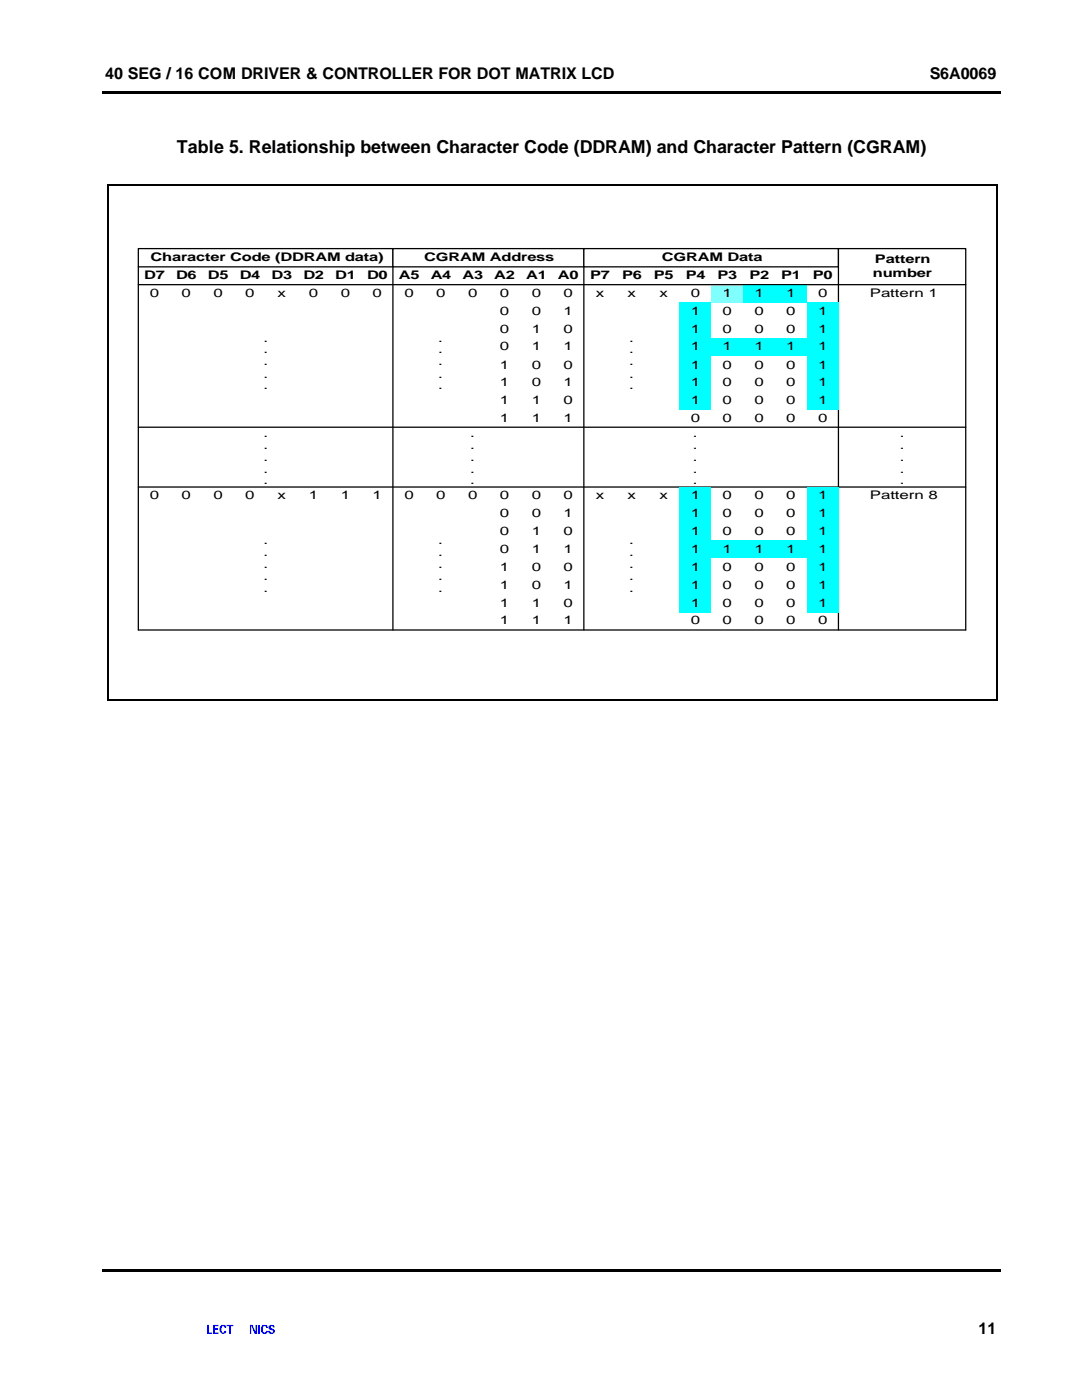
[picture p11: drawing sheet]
<svg xmlns="http://www.w3.org/2000/svg" width="216mm" height="279mm" viewBox="0 0 216 279" stroke-linecap="round" stroke-linejoin="round" font-family="sans-serif">
<path d="M20.5 18.3h179.2v.5h-179.2z" fill="#000"/>
<g fill="#00f">
<path d="M41.3 264.4h.4v1.5h.6v.3h-1z" fill-rule="evenodd"/>
<path d="M42.5 264.4h1.1v.3h-.8v.4h.7v.3h-.7v.5h.8v.3h-1.1z" fill-rule="evenodd"/>
<path d="M43.9 264.8l.3-.4 .8 .1 .1 .2v.3h-.3l-.2-.3h-.2l-.2 .3v.6l.2 .3h.2l.2-.3h.3a.64 .64 0 0 1-.6 .6 .64 .64 0 0 1-.6-.5z" fill-rule="evenodd"/>
<path d="M45.2 264.4h1.4v.3h-.5v1.5h-.4v-1.5h-.5z" fill-rule="evenodd"/>
<path d="M49.9 264.4h.5l.6 1.4v-1.4h.3v1.8h-.5l-.6-1.5-.1 1.5h-.2z" fill-rule="evenodd"/>
<path d="M52.4 264.4h.6l.3 .2 .1 .4h-.3l-.1-.3h-.3l-.3 .6 .3 .6h.2l.2-.3h.3l-.1 .4a.87 .87 0 0 1-1.1-.1 .87 .87 0 0 1 0-1.2z" fill-rule="evenodd"/>
<path d="M53.6 264.7l.4-.3 .6 .1 .2 .4h-.3l-.1-.2h-.4v.3l.3 .1a.6 .6 0 0 1 .5 .4 .6 .6 0 0 1-.2 .6l-.7 .1-.3-.2-.1-.4h.4l.1 .3h.4l.1-.1-.1-.3-.8-.3z" fill-rule="evenodd"/>
</g>
<path d="M51.6 264.4h.3v1.8h-.3z" fill="#00f"/>
<path d="M20.5 253.3h179.2v.5h-179.2z" fill="#000"/>
<path d="M141.9 56.8h6.4v3.6h-6.4z" fill="#80ffff"/>
<g fill="#0ff">
<path d="M148.3 56.8h6.3v3.6h-6.3z"/>
<path d="M154.6 56.8h6.4v3.6h-6.4z"/>
</g>
<g fill="#fff">
<path d="M27.6 53.3h6.4v3.5h-6.4z"/>
<path d="M34 53.3h6.3v3.5h-6.3z"/>
<path d="M40.3 53.3h6.4v3.5h-6.4z"/>
<path d="M46.7 53.3h6.3v3.5h-6.3z"/>
<path d="M53 53.3h6.4v3.5h-6.4z"/>
<path d="M59.4 53.3h6.3v3.5h-6.3z"/>
<path d="M65.7 53.3h6.4v3.5h-6.4z"/>
<path d="M72.1 53.3h6.3v3.5h-6.3z"/>
<path d="M78.4 53.3h6.4v3.5h-6.4z"/>
<path d="M84.8 53.3h6.3v3.5h-6.3z"/>
<path d="M91.1 53.3h6.4v3.5h-6.4z"/>
<path d="M97.5 53.3h6.3v3.5h-6.3z"/>
<path d="M103.8 53.3h6.4v3.5h-6.4z"/>
<path d="M110.2 53.3h6.3v3.5h-6.3z"/>
<path d="M116.5 53.3h6.4v3.5h-6.4z"/>
<path d="M122.9 53.3h6.3v3.5h-6.3z"/>
<path d="M129.2 53.3h6.4v3.5h-6.4z"/>
<path d="M135.6 53.3h6.3v3.5h-6.3z"/>
<path d="M141.9 53.3h6.4v3.5h-6.4z"/>
<path d="M148.3 53.3h6.3v3.5h-6.3z"/>
<path d="M154.6 53.3h6.4v3.5h-6.4z"/>
<path d="M161 53.3h6.3v3.5h-6.3z"/>
</g>
<g fill="#fff" stroke="#000" stroke-width=".25">
<path d="M27.6 49.6h50.8v3.7h-50.8z"/>
<path d="M78.4 49.6h38.1v3.7h-38.1z"/>
<path d="M116.5 49.6h50.8v3.7h-50.8z"/>
<path d="M167.3 49.6h25.4v7.2h-25.4z"/>
</g>
<path d="M27.6 56.8h139.7v68.9M27.6 53.3v72.4h165.1M78.4 53.3v72.4M116.5 53.3v72.4M27.6 97.2h165.1" fill="none" stroke="#000" stroke-width=".25"/>
<g fill="#0ff">
<path d="M135.6 60.4h6.3v3.5h-6.3z"/>
<path d="M135.6 63.9h6.3v3.6h-6.3z"/>
<path d="M135.6 67.5h6.3v3.5h-6.3z"/>
<path d="M135.6 71h6.3v3.6h-6.3z"/>
<path d="M135.6 74.6h6.3v3.5h-6.3z"/>
<path d="M135.6 78.1h6.3v3.7h-6.3z"/>
<path d="M141.9 67.5h6.4v3.5h-6.4z"/>
<path d="M148.3 67.5h6.3v3.5h-6.3z"/>
<path d="M154.6 67.5h6.4v3.5h-6.4z"/>
<path d="M161 67.5h6.3v3.5h-6.3z"/>
<path d="M161 63.9h6.3v3.6h-6.3z"/>
<path d="M161 60.4h6.3v3.5h-6.3z"/>
<path d="M161 71h6.3v3.6h-6.3z"/>
<path d="M161 74.6h6.3v3.5h-6.3z"/>
<path d="M161 78.1h6.3v3.7h-6.3z"/>
</g>
<path d="M192.7 56.8v68.9" fill="none" stroke="#000" stroke-width=".25"/>
<g fill="#0ff">
<path d="M135.6 97.2h6.3v3.6h-6.3z"/>
<path d="M161 97.2h6.3v3.6h-6.3z"/>
<path d="M135.6 100.8h6.3v3.5h-6.3z"/>
<path d="M135.6 104.3h6.3v3.6h-6.3z"/>
<path d="M135.6 107.9h6.3v3.5h-6.3z"/>
<path d="M135.6 111.4h6.3v3.6h-6.3z"/>
<path d="M135.6 115h6.3v3.5h-6.3z"/>
<path d="M135.6 118.5h6.3v3.7h-6.3z"/>
<path d="M141.9 107.9h6.4v3.5h-6.4z"/>
<path d="M148.3 107.9h6.3v3.5h-6.3z"/>
<path d="M154.6 107.9h6.4v3.5h-6.4z"/>
<path d="M161 107.9h6.3v3.5h-6.3z"/>
<path d="M161 104.3h6.3v3.6h-6.3z"/>
<path d="M161 100.8h6.3v3.5h-6.3z"/>
<path d="M161 111.4h6.3v3.6h-6.3z"/>
<path d="M161 115h6.3v3.5h-6.3z"/>
<path d="M161 118.5h6.3v3.7h-6.3z"/>
</g>
<path d="M21.5 37v102.6M21.6 36.9h177.1M198.8 37v102.6M27.6 85.3h165.1M21.6 139.7h177.1" fill="none" stroke="#000" stroke-width=".25"/>
<path d="M21.3 36.7h.3v.3h-.3zM198.7 36.7h.3v.3h-.3zM21.3 139.6h.3v.3h-.3zM198.7 139.6h.3v.3h-.3z" fill="#000"/>
<text font-size="3.6" x="35.3" y="30.6">Table 5. Relationship between Character Code (DDRAM) and Character Pattern (CGRAM)</text>
<g font-size="3.2">
<text x="21" y="15.8">40 SEG / 16 COM DRIVER &amp; CONTROLLER FOR DOT MATRIX LCD</text>
<text x="185.5" y="15.8">S6A0069</text>
<text x="195.2" y="266.3">11</text>
</g>
<g font-size="2.4">
<text x="30.1" y="52.2">Character Code (DDRAM data)</text>
<text x="84.7" y="52.2">CGRAM Address</text>
<text x="132.1" y="52.2">CGRAM Data</text>
<text x="174.6" y="52.5">Pattern</text>
<text x="28.8" y="55.7">D7</text>
<text x="29.9" y="59.3">0</text>
<text x="35.1" y="55.7">D6</text>
<text x="36.2" y="59.3">0</text>
<text x="41.5" y="55.7">D5</text>
<text x="42.6" y="59.3">0</text>
<text x="47.8" y="55.7">D4</text>
<text x="48.9" y="59.3">0</text>
<text x="54.2" y="55.7">D3</text>
<text x="55.4" y="59.3">x</text>
<text x="60.5" y="55.7">D2</text>
<text x="61.6" y="59.3">0</text>
<text x="66.9" y="55.7">D1</text>
<text x="68" y="59.3">0</text>
<text x="73.2" y="55.7">D0</text>
<text x="74.3" y="59.3">0</text>
<text x="79.6" y="55.7">A5</text>
<text x="80.7" y="59.3">0</text>
<text x="85.9" y="55.7">A4</text>
<text x="87" y="59.3">0</text>
<text x="92.3" y="55.7">A3</text>
<text x="93.4" y="59.3">0</text>
<text x="98.6" y="55.7">A2</text>
<text x="99.7" y="59.3">0</text>
<text x="105" y="55.7">A1</text>
<text x="106.1" y="59.3">0</text>
<text x="111.3" y="55.7">A0</text>
<text x="112.4" y="59.3">0</text>
<text x="117.8" y="55.7">P7</text>
<text x="118.9" y="59.3">x</text>
<text x="124.1" y="55.7">P6</text>
<text x="125.2" y="59.3">x</text>
<text x="130.5" y="55.7">P5</text>
<text x="131.6" y="59.3">x</text>
<text x="136.8" y="55.7">P4</text>
<text x="137.8" y="59.3">0</text>
<text x="143.2" y="55.7">P3</text>
<text x="144.2" y="59.3">1</text>
<text x="149.5" y="55.7">P2</text>
<text x="150.5" y="59.3">1</text>
<text x="155.9" y="55.7">P1</text>
<text x="156.9" y="59.3">1</text>
<text x="162.2" y="55.7">P0</text>
<text x="163.2" y="59.3">0</text>
<text x="173.6" y="59.3">Pattern 1</text>
<text x="174.2" y="55.4">number</text>
<text x="99.7" y="62.8">0</text>
<text x="106.1" y="62.8">0</text>
<text x="112.4" y="62.8">1</text>
<text x="137.8" y="62.8">1</text>
<text x="144.2" y="62.8">0</text>
<text x="150.5" y="62.8">0</text>
<text x="156.9" y="62.8">0</text>
<text x="163.2" y="62.8">1</text>
<text x="52.6" y="68.2">.</text>
<text x="52.6" y="70.5">.</text>
<text x="87.5" y="68.2">.</text>
<text x="87.5" y="70.5">.</text>
<text x="99.7" y="66.4">0</text>
<text x="99.7" y="69.9">0</text>
<text x="106.1" y="66.4">1</text>
<text x="106.1" y="69.9">1</text>
<text x="112.4" y="66.4">0</text>
<text x="112.4" y="69.9">1</text>
<text x="125.6" y="68.2">.</text>
<text x="125.6" y="70.5">.</text>
<text x="137.8" y="66.4">1</text>
<text x="137.8" y="69.9">1</text>
<text x="144.2" y="66.4">0</text>
<text x="144.2" y="69.9">1</text>
<text x="150.5" y="66.4">0</text>
<text x="150.5" y="69.9">1</text>
<text x="156.9" y="66.4">0</text>
<text x="156.9" y="69.9">1</text>
<text x="163.2" y="69.9">1</text>
<text x="163.2" y="66.4">1</text>
<text x="52.6" y="72.9">.</text>
<text x="52.6" y="75.4">.</text>
<text x="52.6" y="77.7">.</text>
<text x="87.5" y="72.9">.</text>
<text x="87.5" y="75.4">.</text>
<text x="87.5" y="77.7">.</text>
<text x="99.7" y="73.6">1</text>
<text x="99.7" y="77">1</text>
<text x="106.1" y="73.6">0</text>
<text x="106.1" y="77">0</text>
<text x="112.4" y="73.6">0</text>
<text x="112.4" y="77">1</text>
<text x="125.6" y="72.9">.</text>
<text x="125.6" y="75.4">.</text>
<text x="125.6" y="77.7">.</text>
<text x="137.8" y="73.6">1</text>
<text x="137.8" y="77">1</text>
<text x="144.2" y="73.6">0</text>
<text x="144.2" y="77">0</text>
<text x="150.5" y="73.6">0</text>
<text x="150.5" y="77">0</text>
<text x="156.9" y="73.6">0</text>
<text x="156.9" y="77">0</text>
<text x="163.2" y="73.6">1</text>
<text x="163.2" y="77">1</text>
<text x="99.7" y="80.7">1</text>
<text x="106.1" y="80.7">1</text>
<text x="112.4" y="80.7">0</text>
<text x="137.8" y="80.7">1</text>
<text x="144.2" y="80.7">0</text>
<text x="150.5" y="80.7">0</text>
<text x="156.9" y="80.7">0</text>
<text x="163.2" y="80.7">1</text>
<text x="52.6" y="87.2">.</text>
<text x="52.6" y="89.6">.</text>
<text x="93.8" y="87.2">.</text>
<text x="93.8" y="89.6">.</text>
<text x="99.7" y="84.2">1</text>
<text x="106.1" y="84.2">1</text>
<text x="112.4" y="84.2">1</text>
<text x="137.8" y="84.2">0</text>
<text x="138.3" y="87.2">.</text>
<text x="138.3" y="89.6">.</text>
<text x="144.2" y="84.2">0</text>
<text x="150.5" y="84.2">0</text>
<text x="156.9" y="84.2">0</text>
<text x="163.2" y="84.2">0</text>
<text x="179.6" y="87.2">.</text>
<text x="179.6" y="89.6">.</text>
<text x="52.6" y="91.9">.</text>
<text x="52.6" y="94.3">.</text>
<text x="93.8" y="91.9">.</text>
<text x="93.8" y="94.3">.</text>
<text x="138.3" y="91.9">.</text>
<text x="138.3" y="94.3">.</text>
<text x="179.6" y="91.9">.</text>
<text x="179.6" y="94.3">.</text>
<text x="29.9" y="99.7">0</text>
<text x="36.2" y="99.7">0</text>
<text x="42.6" y="99.7">0</text>
<text x="48.9" y="99.7">0</text>
<text x="52.6" y="96.7">.</text>
<text x="55.4" y="99.7">x</text>
<text x="61.6" y="99.7">1</text>
<text x="68" y="99.7">1</text>
<text x="74.3" y="99.7">1</text>
<text x="80.7" y="99.7">0</text>
<text x="87" y="99.7">0</text>
<text x="93.4" y="99.7">0</text>
<text x="93.8" y="96.7">.</text>
<text x="99.7" y="99.7">0</text>
<text x="106.1" y="99.7">0</text>
<text x="112.4" y="99.7">0</text>
<text x="118.9" y="99.7">x</text>
<text x="125.2" y="99.7">x</text>
<text x="131.6" y="99.7">x</text>
<text x="137.8" y="99.7">1</text>
<text x="138.3" y="96.7">.</text>
<text x="144.2" y="99.7">0</text>
<text x="150.5" y="99.7">0</text>
<text x="156.9" y="99.7">0</text>
<text x="163.2" y="99.7">1</text>
<text x="173.6" y="99.7">Pattern 8</text>
<text x="179.6" y="96.7">.</text>
<text x="99.7" y="103.2">0</text>
<text x="99.7" y="106.8">0</text>
<text x="106.1" y="103.2">0</text>
<text x="106.1" y="106.8">1</text>
<text x="112.4" y="106.8">0</text>
<text x="112.4" y="103.2">1</text>
<text x="137.8" y="103.2">1</text>
<text x="137.8" y="106.8">1</text>
<text x="144.2" y="106.8">0</text>
<text x="144.2" y="103.2">0</text>
<text x="150.5" y="106.8">0</text>
<text x="150.5" y="103.2">0</text>
<text x="156.9" y="106.8">0</text>
<text x="156.9" y="103.2">0</text>
<text x="163.2" y="106.8">1</text>
<text x="163.2" y="103.2">1</text>
<text x="52.6" y="108.5">.</text>
<text x="52.6" y="110.9">.</text>
<text x="52.6" y="113.4">.</text>
<text x="87.5" y="108.5">.</text>
<text x="87.5" y="110.9">.</text>
<text x="87.5" y="113.4">.</text>
<text x="99.7" y="110.3">0</text>
<text x="99.7" y="114">1</text>
<text x="106.1" y="114">0</text>
<text x="106.1" y="110.3">1</text>
<text x="112.4" y="114">0</text>
<text x="112.4" y="110.3">1</text>
<text x="125.6" y="108.5">.</text>
<text x="125.6" y="110.9">.</text>
<text x="125.6" y="113.4">.</text>
<text x="137.8" y="110.3">1</text>
<text x="137.8" y="114">1</text>
<text x="144.2" y="114">0</text>
<text x="144.2" y="110.3">1</text>
<text x="150.5" y="114">0</text>
<text x="150.5" y="110.3">1</text>
<text x="156.9" y="110.3">1</text>
<text x="156.9" y="114">0</text>
<text x="163.2" y="110.3">1</text>
<text x="163.2" y="114">1</text>
<text x="52.6" y="115.7">.</text>
<text x="52.6" y="118.1">.</text>
<text x="87.5" y="115.7">.</text>
<text x="87.5" y="118.1">.</text>
<text x="99.7" y="117.5">1</text>
<text x="106.1" y="117.5">0</text>
<text x="112.4" y="117.5">1</text>
<text x="125.6" y="115.7">.</text>
<text x="125.6" y="118.1">.</text>
<text x="137.8" y="117.5">1</text>
<text x="144.2" y="117.5">0</text>
<text x="150.5" y="117.5">0</text>
<text x="156.9" y="117.5">0</text>
<text x="163.2" y="117.5">1</text>
<text x="99.7" y="121.1">1</text>
<text x="99.7" y="124.6">1</text>
<text x="106.1" y="121.1">1</text>
<text x="106.1" y="124.6">1</text>
<text x="112.4" y="121.1">0</text>
<text x="112.4" y="124.6">1</text>
<text x="137.8" y="121.1">1</text>
<text x="137.8" y="124.6">0</text>
<text x="144.2" y="124.6">0</text>
<text x="144.2" y="121.1">0</text>
<text x="150.5" y="124.6">0</text>
<text x="150.5" y="121.1">0</text>
<text x="156.9" y="124.6">0</text>
<text x="156.9" y="121.1">0</text>
<text x="163.2" y="121.1">1</text>
<text x="163.2" y="124.6">0</text>
</g>
</svg>
